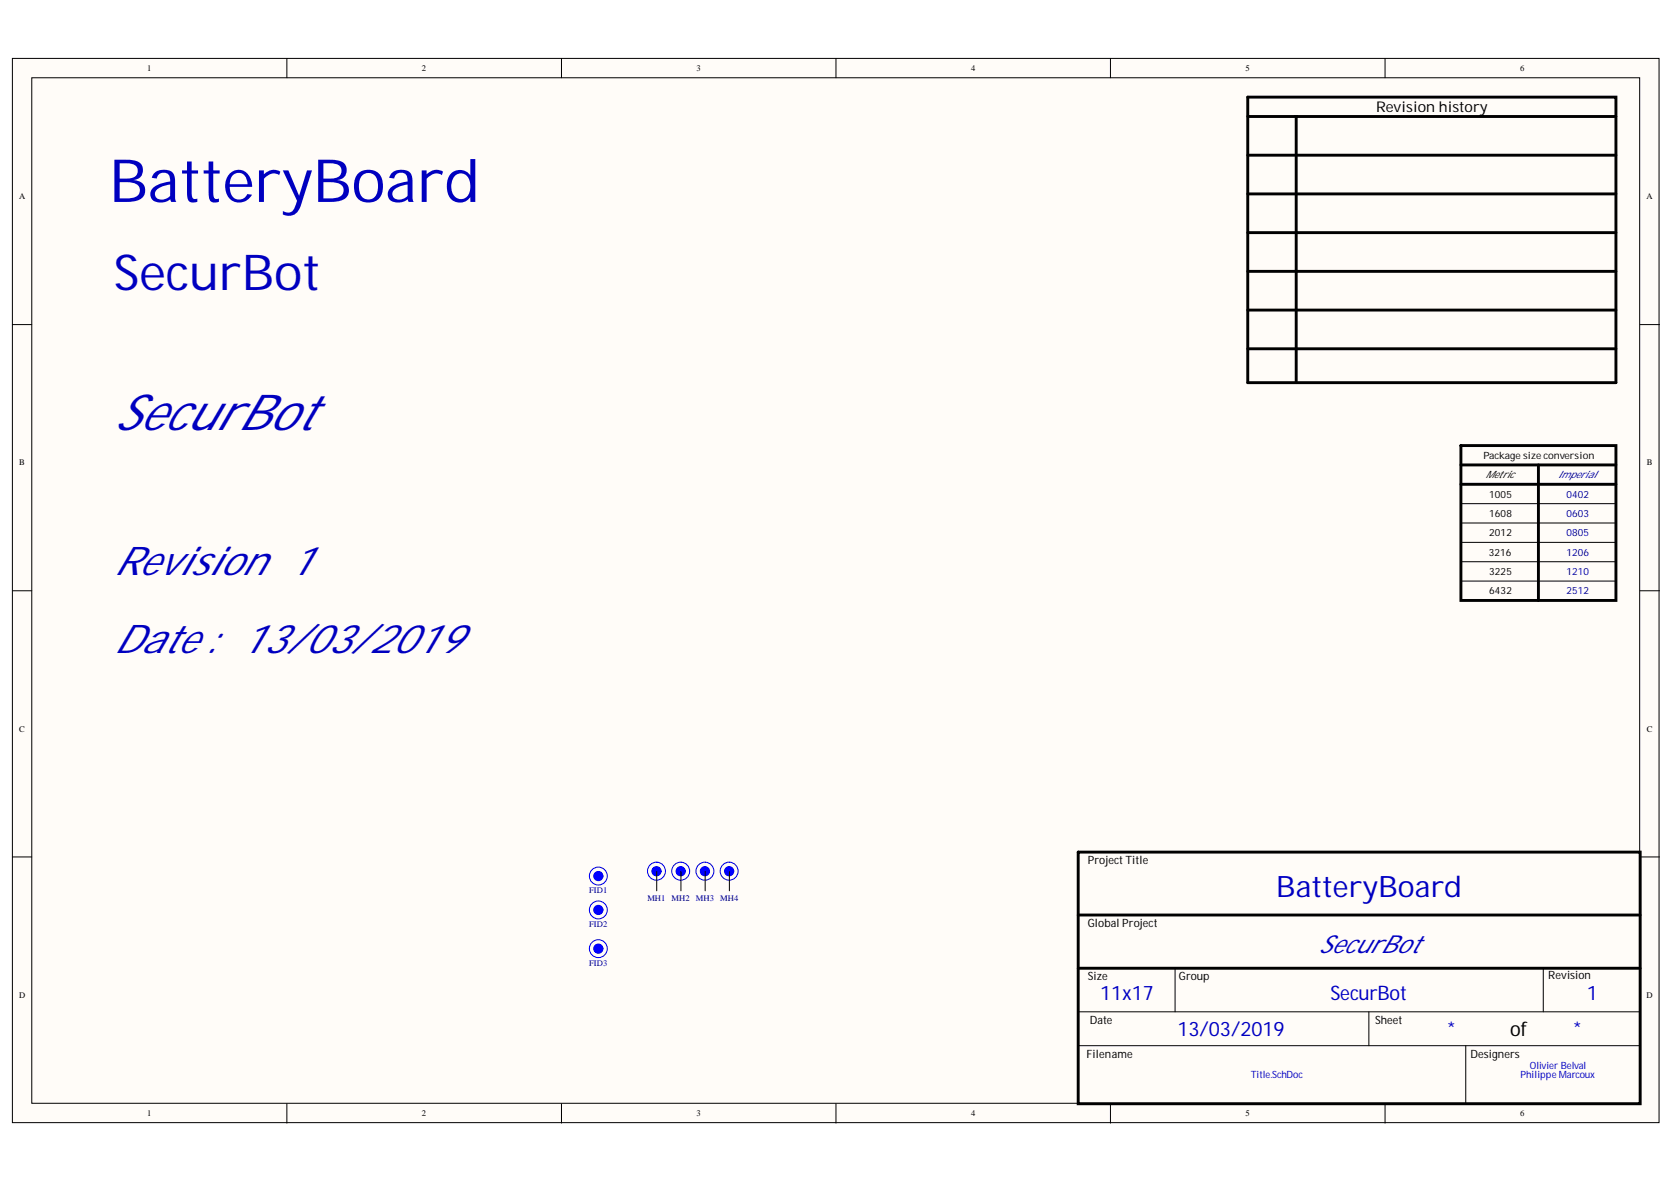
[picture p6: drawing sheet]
<svg xmlns="http://www.w3.org/2000/svg" width="297mm" height="210mm" viewBox="0 0 297 210" stroke-linecap="round" stroke-linejoin="round" font-family="sans-serif">
<g fill="#fffcf8" stroke="#000" stroke-width=".18">
<path d="M2.2 10.4h292.4v189h-292.4z"/>
<path d="M5.6 13.8h285.5v182.1h-285.5z"/>
</g>
<g fill="none" stroke="#000" stroke-width=".18">
<path d="M50.9 10.4v3.4M99.7 10.4v3.4M148.4 10.4v3.4M197.2 10.4v3.4M245.9 10.4v3.4M2.2 57.6h3.4M291.2 57.6h3.4M259.4 89.4h27.5M259.4 92.9h27.5M259.4 96.3h27.5M259.4 99.8h27.5M2.2 104.9h3.4"/>
<path d="M259.4 103.2h27.5M291.2 104.9h3.4M2.2 152.2h3.4M116.6 154.8v3.4M120.9 154.8v3.4M125.2 154.8v3.4M129.5 154.8v3.4M291.2 152.2h3.4M191.4 179.7h99.8M208.6 171.9v7.8M243 179.7v6M274 171.9v7.8"/>
<path d="M50.9 196v3.4M99.7 196v3.4M148.4 196v3.4M191.4 185.7h99.8M197.2 196v3.4M245.9 196v3.4M260.2 185.7v10.3"/>
</g>
<g fill="none" stroke="#000" stroke-width=".52">
<path d="M221.5 17.2h65.4v50.8h-65.4zM221.5 20.7h65.4M221.5 27.6h65.4M221.5 34.4h65.4M230.1 20.7v47.3M221.5 41.3h65.4M221.5 48.2h65.4M221.5 55.1h65.4M221.5 61.9h65.4M259.4 79.1h27.5v27.5h-27.5zM259.4 82.6h27.5M259.4 86h27.5"/>
<path d="M273.1 82.6v24M191.4 151.3h99.8v44.7h-99.8zM191.4 171.9h99.8M191.4 162.5h99.8"/>
</g>
<g fill="#00f" stroke="#00f" stroke-width=".18">
<circle cx="106.2" cy="155.6" r=".82"/>
<circle cx="106.2" cy="161.6" r=".82"/>
<circle cx="106.2" cy="168.5" r=".82"/>
<circle cx="116.6" cy="154.7" r=".82"/>
<circle cx="120.9" cy="154.7" r=".82"/>
<circle cx="125.2" cy="154.7" r=".82"/>
<circle cx="129.5" cy="154.7" r=".82"/>
</g>
<g fill="none" stroke="#00f" stroke-width=".18">
<path d="M104.6 155.6a1.59 1.59 0 0 1 2.3-1.5 1.59 1.59 0 0 1 .4 2.6 1.59 1.59 0 0 1-2.6-.6l-.1-.5M116.6 153.1a1.6 1.6 0 0 0-1.5 2.2 1.6 1.6 0 0 0 2.6 .5 1.6 1.6 0 0 0-.6-2.6l-.5-.1M120.9 153.1a1.6 1.6 0 0 0-1.5 2.2 1.6 1.6 0 0 0 2.6 .5 1.6 1.6 0 0 0-.6-2.6l-.5-.1"/>
<circle cx="125.2" cy="154.7" r="1.59"/>
<circle cx="129.5" cy="154.7" r="1.59"/>
<circle cx="106.2" cy="168.5" r="1.59"/>
<circle cx="106.2" cy="161.6" r="1.59"/>
</g>
<text font-size="10.6" fill="#0000bf" x="19.4" y="35.9">BatteryBoard</text>
<g font-size="8.8" fill="#0000bf">
<text x="20.2" y="51.4">SecurBot</text>
<text x="20.2" y="76.3">SecurBot</text>
</g>
<g font-size="7" fill="#0000bf">
<text x="20.2" y="102.2">Revision 1</text>
<text x="20.2" y="115.9">Date : 13/03/2019</text>
</g>
<text font-size="5.2" fill="#0000bf" x="226.6" y="159.3">BatteryBoard</text>
<text font-size="4.4" fill="#0000bf" x="234.1" y="169.3">SecurBot</text>
<g font-size="3.6" fill="#0000bf">
<text x="195.3" y="177.5">11x17</text>
<text x="236.2" y="177.5">SecurBot</text>
<text x="281.8" y="177.5">1</text>
<text x="209.1" y="184">13/03/2019</text>
<text x="257" y="184">*</text>
<text x="279.3" y="184">*</text>
</g>
<text font-size="3.6" x="268.1" y="184">of</text>
<text font-size="2.6" x="244.3" y="20">Revision history</text>
<g font-size="2">
<text x="193.1" y="153.4">ProjectTitle</text>
<text x="193.1" y="164.6">Global Project</text>
<text x="274.9" y="173.9">Revision</text>
<text x="193.1" y="174.1">Size</text>
<text x="209.3" y="174.1">Group</text>
<text x="193.5" y="181.8">Date</text>
<text x="244.2" y="181.8">Sheet</text>
<text x="192.9" y="187.9">Filename</text>
<text x="261.1" y="187.9">Designers</text>
</g>
<g font-size="1.8">
<text x="263.4" y="81.5">Package size conversion</text>
<text x="263.7" y="84.9">Metric</text>
<text x="264.4" y="88.4">1005</text>
<text x="264.4" y="91.8">1608</text>
<text x="264.4" y="95.2">2012</text>
<text x="264.3" y="98.7">3216</text>
<text x="264.4" y="102.1">3225</text>
<text x="264.4" y="105.6">6432</text>
</g>
<g font-size="1.8" fill="#0c0087">
<text x="276.6" y="84.9">Imperial</text>
<text x="278.1" y="88.4">0402</text>
<text x="278.1" y="91.8">0603</text>
<text x="278.1" y="95.2">0805</text>
<text x="278.1" y="98.7">1206</text>
<text x="278.1" y="102.1">1210</text>
<text x="278.1" y="105.6">2512</text>
</g>
<g font-size="1.8" fill="#0000bf">
<text x="222.1" y="191.5">Title.SchDoc</text>
<text x="270" y="191.5">Philippe Marcoux</text>
<text x="271.6" y="189.8">Olivier Belval</text>
</g>
<g font-size="1.5">
<text x="26.2" y="12.6">1</text>
<text x="74.9" y="12.6">2</text>
<text x="123.7" y="12.6">3</text>
<text x="172.4" y="12.6">4</text>
<text x="221.2" y="12.6">5</text>
<text x="269.9" y="12.6">6</text>
<text x="3.4" y="35.4">A</text>
<text x="292.3" y="35.4">A</text>
<text x="3.4" y="82.6">B</text>
<text x="292.4" y="82.6">B</text>
<text x="3.4" y="129.9">C</text>
<text x="292.4" y="129.9">C</text>
<text x="3.4" y="177.2">D</text>
<text x="292.3" y="177.2">D</text>
<text x="26.2" y="198.3">1</text>
<text x="74.9" y="198.3">2</text>
<text x="123.7" y="198.3">3</text>
<text x="172.4" y="198.3">4</text>
<text x="221.2" y="198.3">5</text>
<text x="269.9" y="198.3">6</text>
</g>
<g font-size="1.5" fill="#000080">
<text x="104.6" y="158.6">FID1</text>
<text x="114.9" y="159.9">MH1</text>
<text x="119.3" y="159.9">MH2</text>
<text x="123.6" y="159.9">MH3</text>
<text x="127.9" y="159.9">MH4</text>
<text x="104.6" y="164.7">FID2</text>
<text x="104.6" y="171.5">FID3</text>
</g>
</svg>
